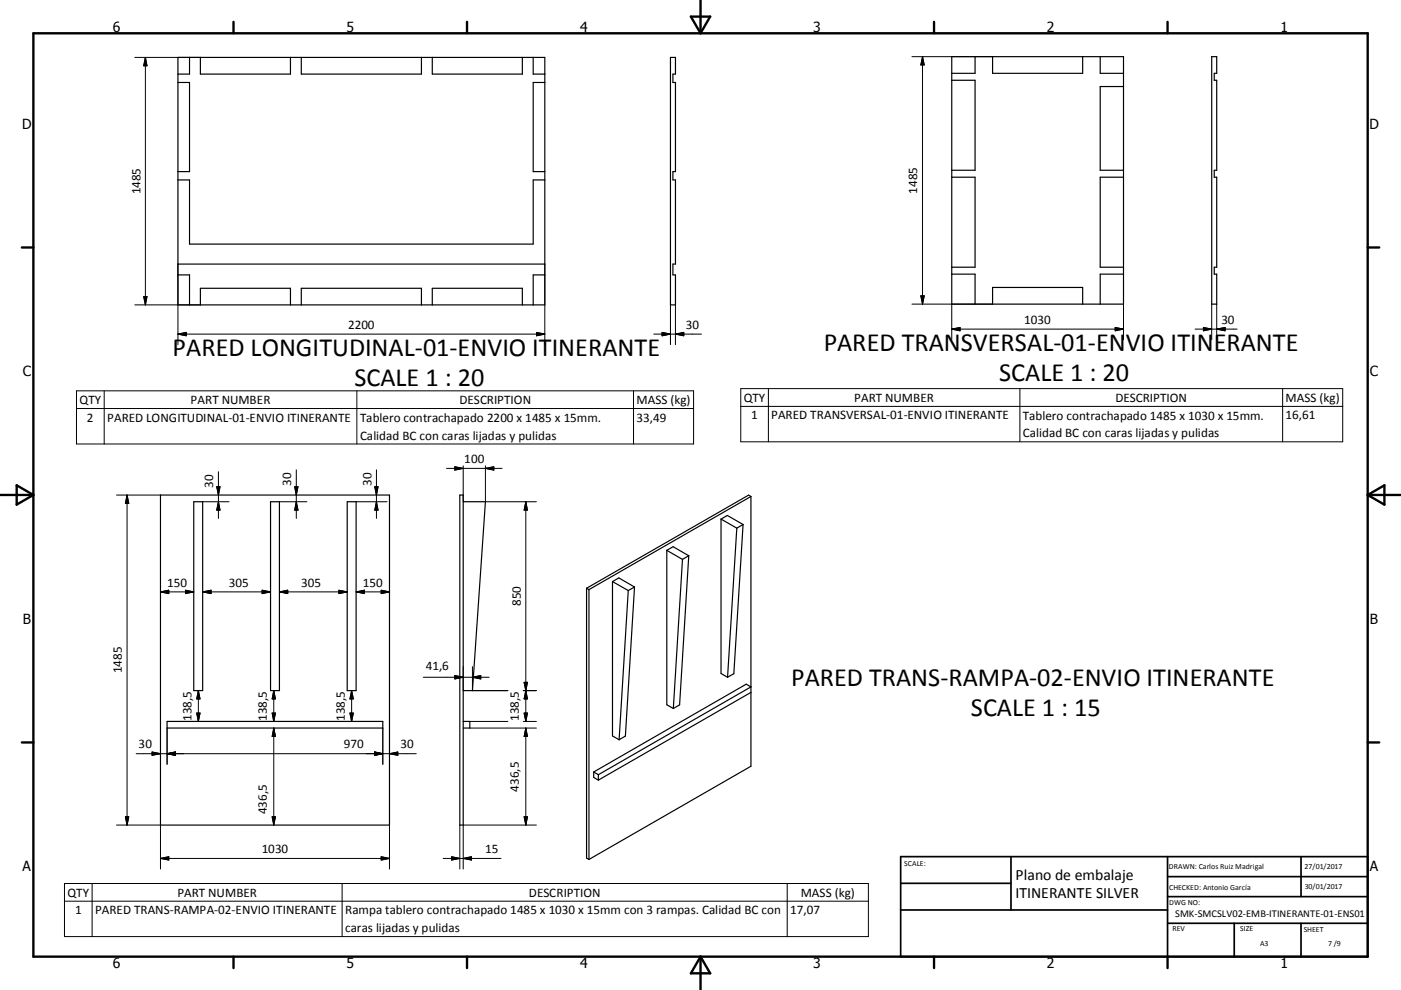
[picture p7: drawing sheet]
<svg xmlns="http://www.w3.org/2000/svg" width="420mm" height="297mm" viewBox="0 0 420 297" stroke-linecap="round" stroke-linejoin="round" font-family="sans-serif">
<g fill="none" stroke="#000" stroke-width=".36">
<path d="M53.3 17.2h110v74.3h-110zM56.8 17.2v5h-3.5M60.1 17.2v5h27v-5M90.3 17.2v5h36v-5M129.6 17.2v5h27v-5M159.9 17.2v5h3.4M201 17.2h1.5v5h-.8v2.5h.8v26.8h-.8v2.5h.8v25.2h-.8v3.3h.8v9h-1.5zM285.3 17h51.5v74.2h-51.5zM292.3 17v5h-7M297.6 17v5h27v-5M329.9 17v5h6.9M363.3 17h1.5v5h-.8v2.1h.8v27h-.8v2.1h.8v27h-.8v2h.8v9h-1.5z"/>
<path d="M53.3 24.7h3.5v26.8h-3.5M163.3 24.7h-3.4v26.8h3.4M285.3 24.1h7v27h-7M336.8 26h-6.9v25.1h6.9M53.3 54h3.5v19.2h103.1v-19.2h3.4M285.3 53.2h7v27h-7M336.8 53.2h-6.9v27h6.9M53.3 79.2h110M53.3 82.5h3.5v9M60.1 91.5v-5h27v5M90.3 91.5v-5h36v5M129.6 91.5v-5h27v5"/>
<path d="M163.3 82.5h-3.4v9M285.3 82.2h7v9M297.6 91.2v-5h27v5M336.8 82.2h-6.9v9M48.1 148.5h68.7v99h-68.7zM58.1 150.5h2.7v56.7h-2.7zM81.1 150.5h2.7v56.7h-2.7zM104.1 150.5h2.7v56.7h-2.7zM137.9 148.5h1v99h-1zM138.9 150.5h6.6l-3.9 56.7h-2.7M216.2 155.7l1.9-1.1 4.7 2.8M216.2 155.7l4.7 2.8"/>
<path d="M216.2 155.7v46.4l1.9 1.1M220.9 158.5l-2.8 44.7M222.8 157.4l-2.8 44.7-1.9 1.1M222.8 157.4l-1.9 1.1M225.1 148.9v81l-48.5 27.9M225.1 148.9l-.7-.4-48.5 28M225.1 148.9l-48.5 28M175.9 176.5v80.9l.7 .4M175.9 176.5l.7 .4M176.6 176.9v80.9M183.6 174.5l1.9-1.1 4.7 2.7M183.6 174.5l4.8 2.7"/>
<path d="M183.6 174.5v46.3l2 1.1M188.4 177.2l-2.8 44.7M190.2 176.1l-2.7 44.7-1.9 1.1M190.2 176.1l-1.8 1.1M199.9 165.1l4.7 2.7M199.9 165.1v46.3l2 1.2M199.9 165.1l1.9-1.1 4.7 2.7M204.6 167.8l-2.7 44.8M206.5 166.7l-2.7 44.8-1.9 1.1M206.5 166.7l-1.9 1.1M50.1 216.4h64.7v2h-64.7zM138.9 216.4h2v2h-2"/>
<path d="M225.1 207.7l-45.7 26.3M178 231.6l45.7-26.3 1.4 .8-45.7 26.3M178 231.6v1.6l1.4 .8M178 231.6l1.4 .8M179.4 232.4v1.6"/>
</g>
<g fill="none" stroke="#000" stroke-width=".71">
<path d="M10 10h400v277h-400zM70 6.6v3.4M140 6.6v3.4M207.1 5h5.8l-2.9 5zM210 0v10M280 6.6v3.4M350 6.6v3.4M6.6 74.2h3.4M410 74.2h3.5M0 148.5h10M5 145.6l5 2.9-5 2.9zM410 148.5h10.1"/>
<path d="M410 148.5l5.1-2.9v5.8zM6.6 222.7h3.4M410 222.7h3.5M70 287v3.4M140 287v3.4M210 287v10M210 287l2.9 5h-5.8zM280 287v3.4M350 287v3.4"/>
</g>
<path d="M270 257h140v30h-140zM303.1 257v16M350 257v30M390.1 257v12M270 265h33.1M270 273h80M350 277h60M350 269h60M350 263h60M370 277v10M390.1 277v10" fill="none" stroke="#000" stroke-width=".51"/>
<g fill="none" stroke="#000" stroke-width=".3">
<path d="M40.4 17.2h19.7M43.6 17.2v74.3M43.6 17.2l.5 2.5h-1zM273.4 17h24.2M276.6 17v74.2M276.6 17l.5 2.5h-1zM53.3 79.2v24.2M163.3 79.2v24.2M40.4 91.5h19.7M43.1 89h1l-.5 2.5zM160.8 99.7l2.5 .5-2.5 .5zM198.5 99.7l2.5 .5-2.5 .5z"/>
<path d="M201 91.5v11.9M202.5 91.5v11.9M273.4 91.2h24.2M276.1 88.8h1l-.5 2.4zM285.3 98.7h51.5M285.3 98.7l2.5-.4v.9zM285.3 91.2v10.7M334.3 98.3l2.5 .4-2.5 .5zM336.8 91.2v10.7M358.3 98.7h12.6M360.8 98.3l2.5 .4-2.5 .5zM363.3 91.2v10.7"/>
<path d="M364.8 98.7l2.5-.4v.9zM364.8 91.2v10.7M22.9 117.3h185v15.9h-185zM31.2 117.3v15.9M53.3 100.2h110M53.3 100.2l2.5-.5v1zM107 117.3v15.9M189.9 117.3v15.9M196 100.2h14.3M202.5 100.2l2.5-.5v1zM222.1 116.6h180.5v15.9h-180.5zM230.4 116.6v15.9"/>
<path d="M305.8 116.6v15.9M384.5 116.6v15.9M22.9 122.6h185M138.9 139.8v10.7M145.5 139.8v10.7h15.3M222.1 121.9h180.5M34.9 148.5h13.2M38.1 148.5v99M38.1 148.5l.5 2.5h-1zM60.8 150.5h7.9M65 146h1l-.5 2.5zM65.5 150.5l.5 2.5h-1z"/>
<path d="M65.5 141.5v14M83.8 150.5h8.2M88.3 146h1l-.5 2.5zM88.8 150.5l.5 2.5h-1zM88.8 140.9v14.6M106.8 150.5h9.2M112.4 146h.9l-.4 2.5zM112.9 150.5l.4 2.5h-.9zM112.9 140.9v14.6M133.9 140.5h16.6M136.4 140l2.5 .5-2.5 .5zM145.5 140.5l2.5-.5v1z"/>
<path d="M157.6 150.5v65.9M157.6 150.5l.5 2.5h-1zM48.1 177.6h10M48.1 177.6l2.5-.5v1zM55.6 177.1l2.5 .5-2.5 .5zM60.8 177.6h20.3M60.8 177.6l2.5-.5v1zM78.6 177.1l2.5 .5-2.5 .5zM83.8 177.6h20.3M83.8 177.6l2.5-.5v1zM101.6 177.1l2.5 .5-2.5 .5zM106.8 177.6h10"/>
<path d="M106.8 177.6l2.5-.5v1zM114.3 177.1l2.5 .5-2.5 .5zM50.1 218.4v10.9M59 213.9h1l-.5 2.5zM59.5 207.2l.5 2.5h-1zM59.5 207.2v9.2M81.6 213.9h1l-.5 2.5zM82.1 207.2v9.2M82.1 218.4v29.1M82.1 218.4l.5 2.5h-1zM82.1 207.2l.5 2.5h-1zM104.9 213.9h1l-.5 2.5z"/>
<path d="M105.4 207.2l.5 2.5h-1zM105.4 207.2v9.2M114.8 218.4v10.9M126.9 203.2h19.7M136.4 202.7l2.5 .5-2.5 .5zM138.9 200v7.2M140.9 216.4h11.4M140.9 218.4h19.9M141.6 203.2l2.5-.5v1zM141.6 200v7.2h10.7M156.9 207.2h3.9M156.9 216.4h3.9"/>
<path d="M157.1 204.7h1l-.5 2.5zM157.1 213.9h1l-.5 2.5zM157.6 218.4l.5 2.5h-1zM157.6 218.4v29.1M157.6 207.2l.5 2.5h-1zM40.8 226.1h84M45.6 225.6l2.5 .5-2.5 .5zM50.1 226.1l2.5-.5v1zM112.3 225.6l2.5 .5-2.5 .5zM116.8 226.1l2.5-.5v1zM34.9 247.5h13.2v13.2M37.6 245h1l-.5 2.5z"/>
<path d="M48.1 257.5l2.5-.5v1zM48.1 257.5h68.7M81.6 245h1l-.5 2.5zM114.3 257l2.5 .5-2.5 .5zM116.8 247.5v13.2M132.9 257.5h17.3M135.4 257l2.5 .5-2.5 .5zM137.9 247.5v13.2M138.9 257.5l2.5-.5v1zM157.1 245h1l-.5 2.5zM160.8 247.5h-21.9v13.2M19.3 265.1h241v15.9h-241z"/>
<path d="M19.3 270.4h241M27.6 265.1v15.9M102.6 265.1v15.9M236 265.1v15.9"/>
</g>
<g fill="#000" stroke="#000" stroke-width=".3">
<path d="M43.6 17.2l.5 2.5h-1zM276.6 17l.5 2.5h-1zM43.1 89h1l-.5 2.5zM53.3 100.2l2.5-.5v1zM202.5 100.2l2.5-.5v1zM276.1 88.8h1l-.5 2.4zM285.3 98.7l2.5-.4v.9zM334.3 98.3l2.5 .4-2.5 .5zM360.8 98.3l2.5 .4-2.5 .5zM364.8 98.7l2.5-.4v.9zM160.8 99.7l2.5 .5-2.5 .5zM198.5 99.7l2.5 .5-2.5 .5z"/>
<path d="M38.1 148.5l.5 2.5h-1zM65 146h1l-.5 2.5zM65.5 150.5l.5 2.5h-1zM88.3 146h1l-.5 2.5zM88.8 150.5l.5 2.5h-1zM112.4 146h.9l-.4 2.5zM112.9 150.5l.4 2.5h-.9zM136.4 140l2.5 .5-2.5 .5zM145.5 140.5l2.5-.5v1zM157.6 150.5l.5 2.5h-1zM48.1 177.6l2.5-.5v1zM55.6 177.1l2.5 .5-2.5 .5z"/>
<path d="M60.8 177.6l2.5-.5v1zM78.6 177.1l2.5 .5-2.5 .5zM83.8 177.6l2.5-.5v1zM101.6 177.1l2.5 .5-2.5 .5zM106.8 177.6l2.5-.5v1zM114.3 177.1l2.5 .5-2.5 .5zM59 213.9h1l-.5 2.5zM59.5 207.2l.5 2.5h-1zM81.6 213.9h1l-.5 2.5zM82.1 207.2l.5 2.5h-1zM104.9 213.9h1l-.5 2.5zM105.4 207.2l.5 2.5h-1z"/>
<path d="M136.4 202.7l2.5 .5-2.5 .5zM141.6 203.2l2.5-.5v1zM157.1 204.7h1l-.5 2.5zM157.1 213.9h1l-.5 2.5zM157.6 207.2l.5 2.5h-1zM45.6 225.6l2.5 .5-2.5 .5zM50.1 226.1l2.5-.5v1zM82.1 218.4l.5 2.5h-1zM112.3 225.6l2.5 .5-2.5 .5zM116.8 226.1l2.5-.5v1zM157.6 218.4l.5 2.5h-1zM37.6 245h1l-.5 2.5z"/>
<path d="M48.1 257.5l2.5-.5v1zM81.6 245h1l-.5 2.5zM114.3 257l2.5 .5-2.5 .5zM135.4 257l2.5 .5-2.5 .5zM138.9 257.5l2.5-.5v1zM157.1 245h1l-.5 2.5z"/>
</g>
<g font-size="7.9">
<text x="51.7" y="106.8">PARED LONGITUDINAL-01-ENVIO ITINERANTE</text>
<text x="247" y="105.2">PARED TRANSVERSAL-01-ENVIO ITINERANTE</text>
<text x="106.3" y="115.8">SCALE 1 : 20</text>
<text x="299.6" y="114.2">SCALE 1 : 20</text>
<text x="237.2" y="205.8">PARED TRANS-RAMPA-02-ENVIO ITINERANTE</text>
<text x="291.1" y="214.9">SCALE 1 : 15</text>
</g>
<g font-size="4.7">
<text x="304.5" y="263.9">Plano de embalaje</text>
<text x="304.5" y="269.3">ITINERANTE SILVER</text>
</g>
<g font-size="4.2">
<text x="33.9" y="9.6">6</text>
<text x="103.9" y="9.6">5</text>
<text x="173.9" y="9.6">4</text>
<text x="243.8" y="9.6">3</text>
<text x="313.9" y="9.6">2</text>
<text x="383.9" y="9.6">1</text>
<text x="6.7" y="38.7">D</text>
<text x="410.5" y="38.7">D</text>
<text x="6.9" y="112.9">C</text>
<text x="410.7" y="112.9">C</text>
<text x="6.9" y="187.1">B</text>
<text x="410.7" y="187.1">B</text>
<text x="6.8" y="261.4">A</text>
<text x="410.7" y="261.4">A</text>
<text x="33.9" y="290.4">6</text>
<text x="103.9" y="290.4">5</text>
<text x="173.9" y="290.4">4</text>
<text x="243.8" y="290.4">3</text>
<text x="313.9" y="290.4">2</text>
<text x="383.9" y="290.4">1</text>
</g>
<g font-size="3.9">
<text x="42.1" y="58.3" transform="rotate(-90 42.1 58.3)">1485</text>
<text x="275" y="58.1" transform="rotate(-90 275 58.1)">1485</text>
<text x="104.4" y="98.7">2200</text>
<text x="205.6" y="98.7">30</text>
<text x="307.1" y="97.2">1030</text>
<text x="366.2" y="97.2">30</text>
<text x="23.9" y="121.2">QTY</text>
<text x="57.1" y="121.2">PART NUMBER</text>
<text x="137.8" y="121.2">DESCRIPTION</text>
<text x="190.8" y="121.3">MASS (kg)</text>
<text x="223" y="120.6">QTY</text>
<text x="225.2" y="125.8">1</text>
<text x="231.2" y="125.8">PARED TRANSVERSAL-01-ENVIO ITINERANTE</text>
<text x="256.1" y="120.6">PART NUMBER</text>
<text x="306.7" y="125.9">Tablero contrachapado 1485 x 1030 x 15mm.</text>
<text x="334.4" y="120.6">DESCRIPTION</text>
<text x="385.4" y="120.6">MASS (kg)</text>
<text x="385.4" y="125.8">16,61</text>
<text x="26.1" y="126.5">2</text>
<text x="32.2" y="126.5">PARED LONGITUDINAL-01-ENVIO ITINERANTE</text>
<text x="107.9" y="126.6">Tablero contrachapado 2200 x 1485 x 15mm.</text>
<text x="107.9" y="131.9">Calidad BC con caras lijadas y pulidas</text>
<text x="190.8" y="126.5">33,49</text>
<text x="306.7" y="131.2">Calidad BC con caras lijadas y pulidas</text>
<text x="139.2" y="138.9">100</text>
<text x="63.9" y="146.3" transform="rotate(-90 63.9 146.3)">30</text>
<text x="87.3" y="145.7" transform="rotate(-90 87.3 145.7)">30</text>
<text x="111.3" y="145.7" transform="rotate(-90 111.3 145.7)">30</text>
<text x="50.1" y="176">150</text>
<text x="68.6" y="176">305</text>
<text x="90.3" y="176">305</text>
<text x="108.8" y="176">150</text>
<text x="156.1" y="181.9" transform="rotate(-90 156.1 181.9)">850</text>
<text x="36.6" y="202" transform="rotate(-90 36.6 202)">1485</text>
<text x="127.7" y="201.1">41,6</text>
<text x="57.4" y="216.3" transform="rotate(-90 57.4 216.3)">138,5</text>
<text x="80" y="216.3" transform="rotate(-90 80 216.3)">138,5</text>
<text x="103.4" y="216.3" transform="rotate(-90 103.4 216.3)">138,5</text>
<text x="155.5" y="216.3" transform="rotate(-90 155.5 216.3)">138,5</text>
<text x="41.6" y="224.5">30</text>
<text x="103.1" y="224.5">970</text>
<text x="120.1" y="224.5">30</text>
<text x="155.5" y="237.5" transform="rotate(-90 155.5 237.5)">436,5</text>
<text x="80" y="244.3" transform="rotate(-90 80 244.3)">436,5</text>
<text x="78.5" y="255.9">1030</text>
<text x="145.5" y="255.9">15</text>
<text x="20.2" y="269">QTY</text>
<text x="53.2" y="269">PART NUMBER</text>
<text x="158.6" y="269">DESCRIPTION</text>
<text x="240.1" y="269.1">MASS (kg)</text>
<text x="22.5" y="274.2">1</text>
<text x="28.5" y="274.3">PARED TRANS-RAMPA-02-ENVIO ITINERANTE</text>
<text x="103.5" y="274.3">Rampa tablero contrachapado 1485 x 1030 x 15mm con 3 rampas. Calidad BC con</text>
<text x="236.9" y="274.3">17,07</text>
<text x="103.5" y="279.7">caras lijadas y pulidas</text>
</g>
<text font-size="3.1" x="352.3" y="275.3">SMK-SMCSLV02-EMB-ITINERANTE-01-ENS01</text>
<g font-size="2.4">
<text x="271.1" y="259.7">SCALE:</text>
<text x="350.4" y="260.8">DRAWN: Carlos Ruiz Madrigal</text>
<text x="391.1" y="260.6">27/01/2017</text>
<text x="350.5" y="267">CHECKED: Antonio García</text>
<text x="391.2" y="266.7">30/01/2017</text>
<text x="350.5" y="271.4">DWG NO:</text>
<text x="351.5" y="279.3">REV</text>
<text x="371.9" y="279.4">SIZE</text>
<text x="390.9" y="279.6">SHEET</text>
<text x="377.8" y="283.9">A3</text>
<text x="398.2" y="283.8">7 /9</text>
</g>
</svg>
